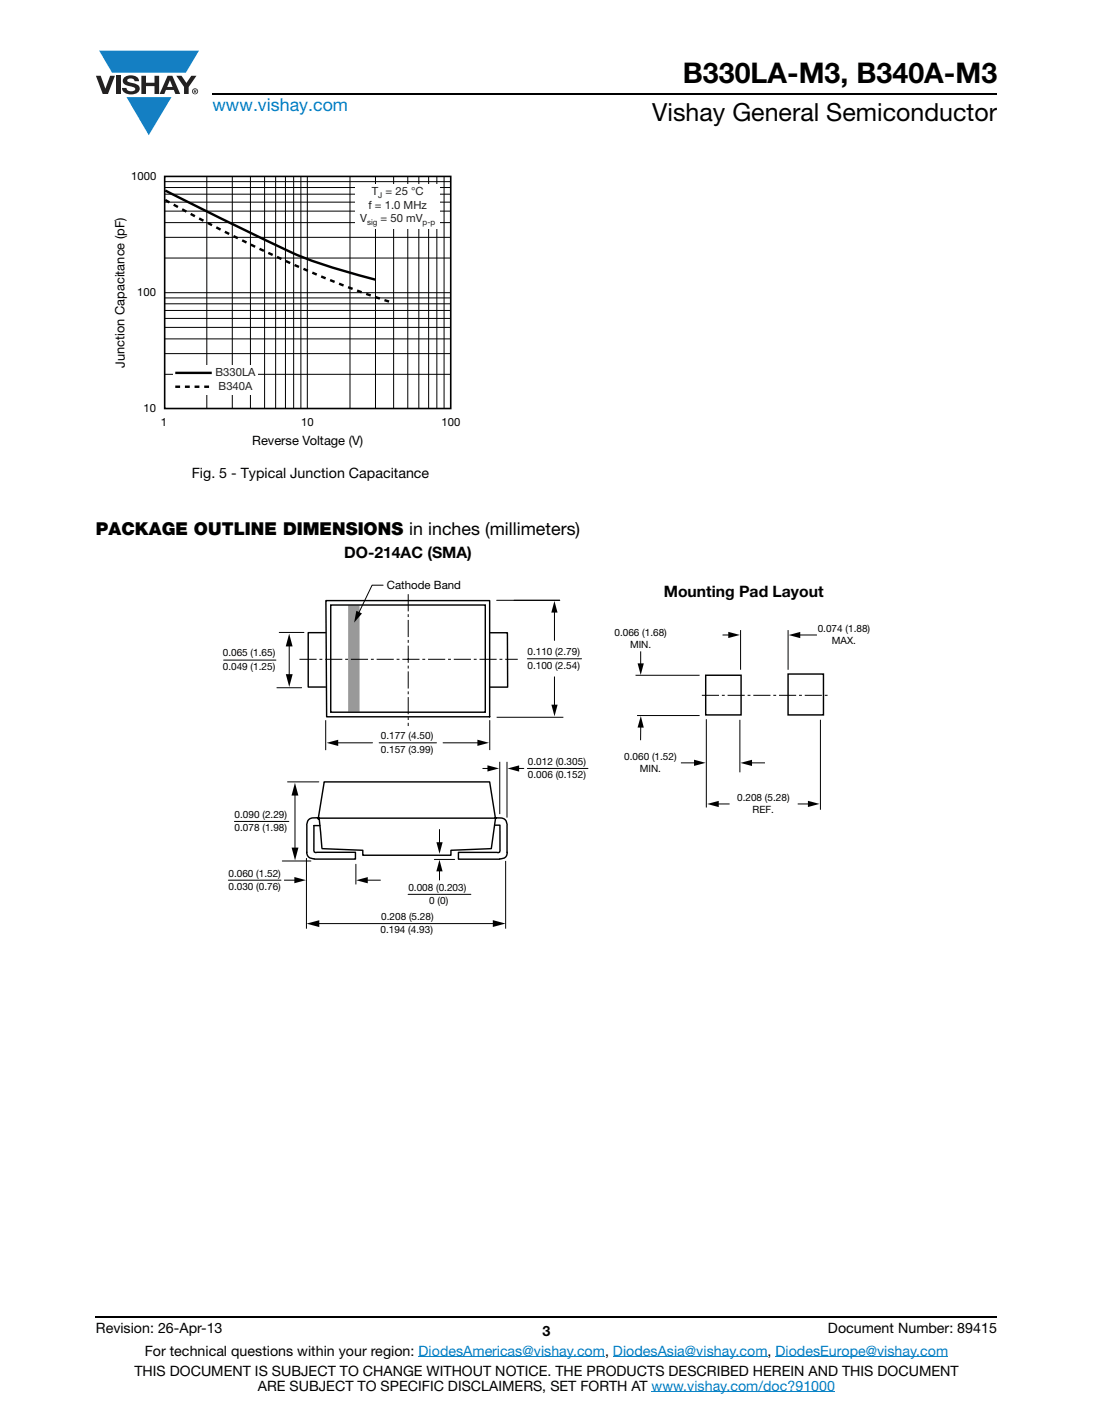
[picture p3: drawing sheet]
<svg xmlns="http://www.w3.org/2000/svg" width="216mm" height="279mm" viewBox="0 0 216 279" stroke-linecap="round" stroke-linejoin="round" font-family="sans-serif">
<g fill="#147fc3">
<path d="M19.6 10h19.7l-2.6 4.3h-1.1h-13.5z"/>
<path d="M25 19.2h8.9l-4.5 7.5z"/>
</g>
<g fill="#231f20">
<path d="M18.9 15h1l.9 2.5 1-2.5h.9l-1.4 3.6h-1z"/>
<path d="M22.9 15h.9v3.6h-.9z"/>
<path d="M24.6 15.3a2.1 2.1 0 0 1 2.8 .3l.1 .4h-.9a.79 .79 0 0 0-.7-.5 .79 .79 0 0 0-.8 .4l.3 .3 1 .2a1.08 1.08 0 0 1 1.2 1 1.08 1.08 0 0 1-1.1 1.2 1.73 1.73 0 0 1-2.4-1.2h.9a.96 .96 0 0 0 .8 .6 .96 .96 0 0 0 .9-.4 1.31 1.31 0 0 0-1.2-.6 1.03 1.03 0 0 1-1.1-.6 1.03 1.03 0 0 1 .2-1.1z"/>
<path d="M27.9 15h.9v1.3h1.7v-1.3h.9v3.6h-.9v-1.6h-1.7v1.6h-.9z"/>
<path d="M34.8 15h1.1l.9 1.4 1-1.4h1l-1.5 2.2v1.4h-.9v-1.4z"/>
<path d="M33.6 15.9l.5 1.3h-1.1zM33.1 15l-1.6 3.6h1l.3-.8h1.5l.3 .8h1l-1.6-3.6z"/>
<path d="M38.1 18a.46 .46 0 0 1 .9 0 .46 .46 0 0 1-.9 0zM37.9 18a.6 .6 0 0 0 1.2 0 .6 .6 0 0 0-1.2 0z"/>
<path d="M38.4 17.8h.2v.2h-.2zM38.3 17.7v.7h.1v-.3l.4 .3-.2-.3 .2-.2-.1-.2z"/>
</g>
<path d="M42 18.6h155M18.9 260h178.1" fill="none" stroke="#000" stroke-width=".36"/>
<path d="M82.7 267.9h36.8M121.1 267.9h30.5M128.7 274.8h36.3M153.2 267.9h34.1" fill="none" stroke="#007ec4" stroke-width=".2"/>
<path d="M22.4 33.7h68.5v54.8h-68.5z" fill="#fff"/>
<path d="M32.5 34.8h56.5v45.9h-56.5z" fill="none" stroke="#000" stroke-width=".32"/>
<g fill="none" stroke="#000" stroke-width=".2">
<path d="M32.5 37h56.5M32.5 38.3h56.5M32.5 39.9h56.5M32.5 35.9h56.5M40.9 34.8v45.9M45.9 34.8v45.9M49.5 34.8v45.9M52.3 34.8v45.9M54.4 34.8v45.9M56.4 34.8v45.9M58 34.8v45.9M59.4 34.8v45.9"/>
<path d="M60.7 34.8v45.9M69.1 34.8v45.9M74.2 34.8v45.9M77.8 34.8v45.9M80.5 34.8v45.9M82.7 34.8v45.9M84.7 34.8v45.9M86.3 34.8v45.9M87.7 34.8v45.9M32.5 60h56.5M32.5 58.8h56.5M32.5 57.8h56.5"/>
<path d="M32.5 51h56.5M32.5 46.9h56.5M32.5 44h56.5M32.5 41.7h56.5M32.5 73.9h56.5M32.5 69.8h56.5M32.5 66.9h56.5M32.5 64.6h56.5M32.5 61.3h56.5M32.5 62.9h56.5"/>
</g>
<path d="M32.6 39.5a290.7 290.7 0 0 0 39.3 18.4l5.7 1.9" fill="none" stroke="#000" stroke-width=".48" stroke-dasharray="1 1" stroke-linecap="butt"/>
<path d="M32.6 37.6l1.1 .6a673.3 673.3 0 0 0 26.2 12.6l5.6 2 8.6 2.4" fill="none" stroke="#000" stroke-width=".48"/>
<g fill="#fff">
<path d="M70.3 36.5h16.6v8.8h-16.6z"/>
<path d="M34.2 72.1h16.7v5.8h-16.7z"/>
<path d="M34.6 73.6h7.2z"/>
</g>
<path d="M34.6 73.6h7.2" fill="none" stroke="#000" stroke-width=".48"/>
<path d="M34.6 76.4h7.2z" fill="#fff"/>
<path d="M34.6 76.4h7.2" fill="none" stroke="#000" stroke-width=".48" stroke-dasharray="1 1" stroke-linecap="butt"/>
<path d="M44 107.7h127.9v77h-127.9z" fill="#fff"/>
<path d="M69.9 119.5v21" fill="none" stroke="#999" stroke-width="2.3" stroke-linecap="butt"/>
<g fill="none" stroke="#000" stroke-width=".2">
<path d="M75.7 115.5h-2.2l-2.7 5.7M98.1 118.5h12.5M44.2 130.3h10.3M54.7 135.8h4.9M55.2 124.9h4.8M57.1 127.2v6.4M104.2 130.1h10.7M109.5 120.5v6M109.5 133.6v6M125.5 133.3h12.7M126.6 128.6v2.8M142.7 125.4h1.6"/>
<path d="M146.3 124.4v7.8M155.7 124.4v7.9M157.7 125.4h3.7M56.8 154.4h6.2M58.3 156.6v11.2M64.3 142.2v5.9M66.4 146.7h7.2M74.9 146.7h11.3M87.5 146.7h7.2M95.4 151.7h1.3M96.7 142.2v5.9M98.1 141.6h13.2"/>
<path d="M98.7 150.4v10.3M100.1 150.4v11M102.1 151.7h1.4M104.2 151.7h11.9M125.8 141.3h12.4M126.6 143.2l-.1 3M134.5 150.6h3M139.5 142v17.4M141.6 158.7h2.5M146.1 142.1v10.4M148.1 150.6h3M160 158.7h-2.4"/>
<path d="M162.1 142.1v17.8M45.1 173.8h10.4M46.3 162.2h10.8M55.8 170h5.6M58.6 173.8h-2.5M60.5 169.4v14M70.3 170.7v3.9M75.2 173.8h-3M80.6 176.6h12.4M85.8 169.7h4M86.8 163.8v2.9M86.8 171.6v2.2"/>
<path d="M99.9 170v13.4M62.6 182.4h35.2"/>
</g>
<g fill="#000">
<path d="M56.5 133.1h1.3l-.7 2.5zM57.1 125.1l.7 2.5h-1.4zM70.4 120.6l1.1 .5-1.5 1.8zM108.9 139.1h1.2l-.6 2.3zM109.5 118.7l.6 2.3h-1.2zM125.9 131h1.3l-.6 2.3zM143.9 124.8l2.3 .6-2.3 .6zM155.8 125.4l2.3-.6v1.2zM58.3 154.6l.6 2.5h-1.3zM64.5 146.7l2.3-.6v1.2zM94.3 146.1l2.3 .6-2.3 .6zM96.3 151.1l2.3 .6-2.3 .6z"/>
<path d="M100.3 151.7l2.2-.6v1.3zM126.6 141.4l.6 2.3h-1.3zM137.1 150l2.3 .6-2.3 .6zM139.7 158.8l2.3-.7v1.3zM146.3 150.6l2.2-.6v1.3zM159.6 158.1l2.3 .6-2.3 .7zM57.6 167.4h1.4l-.7 2.5zM58.1 173.2l2.3 .6-2.3 .6zM70.4 173.8l2.2-.6v1.2zM86.2 166.3h1.2l-.6 2.3zM86.8 169.8l.6 2.3h-1.2zM60.5 182.4l2.6-.7v1.4z"/>
<path d="M97.3 181.7l2.6 .7-2.6 .6z"/>
</g>
<g fill="none" stroke="#000" stroke-width=".28">
<path d="M64.4 118.6h32.3v22.9h-32.2zM65.3 119.5h30.6v21.1h-30.6zM64.3 124.9h-3.4v10.8h3.4M96.8 124.9h3.4l.1 10.8h-3.5M139.4 133.3h7v7.9h-7zM155.7 133.1h7v8.1h-7zM64 154.4h32.7l1.2 7.1h-35l1.1-6.9M60.6 168.3a1.27 1.27 0 0 0 1.5 1.3M62 163h1.2M62 163v4.9l.2 .4h8v1.3h-8.1M62.7 161.5a2.04 2.04 0 0 0-2 .8l-.1 .6v5.4M63 161.6l-.1 .1 .1-.1 .6 5.8"/>
<path d="M97.8 162.9h1v5l-.2 .4h-8v1.4h8.1M97.9 161.7l-.9 5.9-7.9 .3v1h-17.4v-1l-8.1-.3M98 161.5a2.04 2.04 0 0 1 2 .8l.2 .6v5.4M100.2 168.3a1.23 1.23 0 0 1-1.5 1.3"/>
</g>
<path d="M80.6 117.3v26.1M59.2 130.2h43.1M138.6 137.3h24.9" fill="none" stroke="#000" stroke-width=".2" stroke-dasharray="3.4 .6 .6 .6" stroke-linecap="butt"/>
<text font-size="5.6" x="134.9" y="16.4">B330LA-M3, B340A-M3</text>
<text font-size="4.9" x="128.8" y="24">Vishay General Semiconductor</text>
<text font-size="3.5" fill="#007ec4" x="42" y="21.9">www.vishay.com</text>
<text font-size="3.5" x="18.9" y="105.7">PACKAGE OUTLINE DIMENSIONS in inches (millimeters)</text>
<g font-size="3.1">
<text x="68" y="110.2">DO-214AC (SMA)</text>
<text x="131.1" y="118">Mounting Pad Layout</text>
</g>
<g font-size="2.8">
<text x="37.9" y="94.3">Fig. 5 - Typical Junction Capacitance</text>
<text x="18.9" y="263.3">Revision: 26-Apr-13</text>
<text x="107.2" y="263.8">3</text>
<text x="163.6" y="263.3">Document Number: 89415</text>
<text x="28.6" y="267.7">For technical questions within your region: DiodesAmericas@vishay.com, DiodesAsia@vishay.com, DiodesEurope@vishay.com</text>
<text x="26.5" y="271.7">THIS DOCUMENT IS SUBJECT TO CHANGE WITHOUT NOTICE. THE PRODUCTS DESCRIBED HEREIN AND THIS DOCUMENT</text>
<text x="50.9" y="274.6">ARE SUBJECT TO SPECIFIC DISCLAIMERS, SET FORTH AT www.vishay.com/doc?91000</text>
</g>
<g font-size="2.5">
<text x="24.6" y="72.7" transform="rotate(-90 24.6 72.7)">Junction Capacitance (pF)</text>
<text x="49.8" y="88">Reverse Voltage (V)</text>
</g>
<text font-size="2.3" x="76.4" y="116.3">Cathode Band</text>
<g font-size="2.2">
<text x="25.9" y="35.5">1000</text>
<text x="27.1" y="58.5">100</text>
<text x="28.3" y="81.4">10</text>
<text x="31.8" y="84.1">1</text>
<text x="59.5" y="84.1">10</text>
<text x="87.2" y="84.1">100</text>
</g>
<g font-size="2.2" fill="#211e1e">
<text x="72.8" y="41.2">f = 1.0 MHz</text>
<text x="73.4" y="38.6">T</text>
<text x="76.2" y="38.6">= 25 °C</text>
<text x="71.1" y="43.9">V</text>
<text x="75.2" y="43.9">= 50 mV</text>
</g>
<g font-size="2.2" fill="#231f20">
<text x="42.6" y="74.3">B330LA</text>
<text x="43.2" y="77.1">B340A</text>
</g>
<g font-size="2">
<text x="121.4" y="125.5">0.066 (1.68)</text>
<text x="161.5" y="124.8">0.074 (1.88)</text>
<text x="44" y="129.6">0.065 (1.65)</text>
<text x="104.2" y="129.4">0.110 (2.79)</text>
<text x="124.4" y="127.9">MIN.</text>
<text x="164.3" y="127.2">MAX.</text>
<text x="44" y="132.3">0.049 (1.25)</text>
<text x="104.2" y="132">0.100 (2.54)</text>
<text x="75.2" y="148.8">0.157 (3.99)</text>
<text x="75.2" y="145.8">0.177 (4.50)</text>
<text x="104.3" y="153.7">0.006 (0.152)</text>
<text x="104.3" y="151.1">0.012 (0.305)</text>
<text x="123.3" y="150.1">0.060 (1.52)</text>
<text x="126.4" y="152.4">MIN.</text>
<text x="46.3" y="161.5">0.090 (2.29)</text>
<text x="145.6" y="158.2">0.208 (5.28)</text>
<text x="148.7" y="160.6">REF.</text>
<text x="46.3" y="164.1">0.078 (1.98)</text>
<text x="45.1" y="173.1">0.060 (1.52)</text>
<text x="45.1" y="175.7">0.030 (0.76)</text>
<text x="80.7" y="175.9">0.008 (0.203)</text>
<text x="84.8" y="178.5">0 (0)</text>
<text x="75.2" y="184.3">0.194 (4.93)</text>
<text x="75.3" y="181.7">0.208 (5.28)</text>
</g>
<g font-size="1.6" fill="#211e1e">
<text x="74.7" y="39.2">J</text>
<text x="72.5" y="44.5">sig</text>
<text x="83.5" y="44.5">p-p</text>
</g>
</svg>
